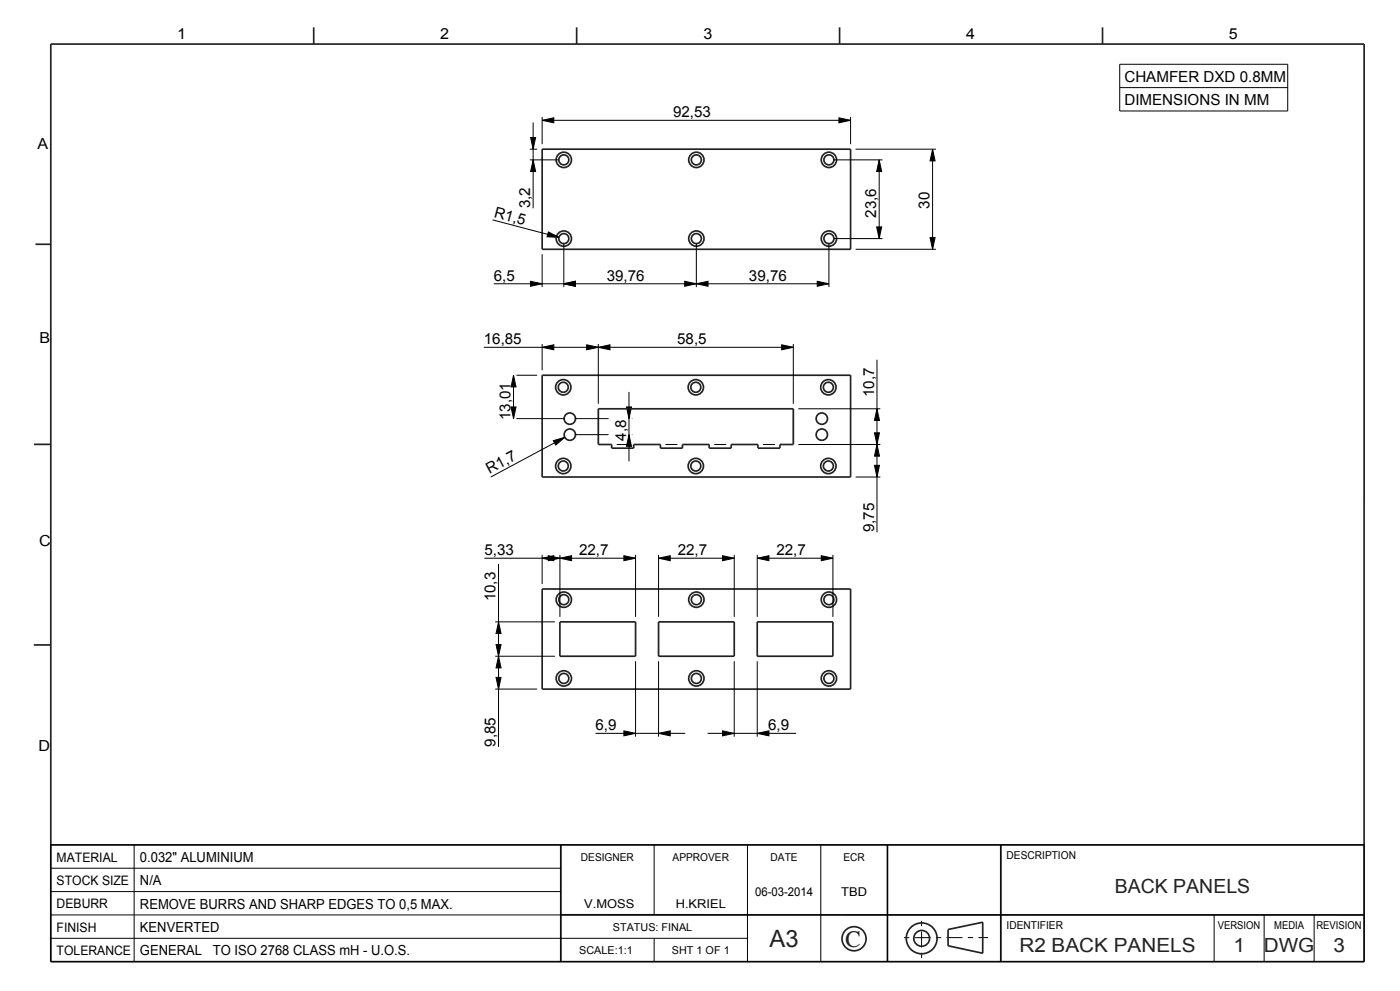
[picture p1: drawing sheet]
<svg xmlns="http://www.w3.org/2000/svg" width="420mm" height="297mm" viewBox="0 0 420 297" stroke-linecap="round" stroke-linejoin="round" font-family="sans-serif">
<g fill="#000">
<path d="M162.6 36.1l3.5-.8v1.5zM251.7 35.3l3.5 .8-3.5 .7zM159.2 41.2h1.5l-.8 3.5zM159.9 47.9l.8 3.5h-1.5zM263.8 47.9l.7 3.5h-1.5zM279.8 44.7l.7 3.5h-1.5zM164.5 69.5l3.2 1.6-3.6-.1zM263 68h1.5l-.7 3.5zM279 71.2h1.5l-.7 3.5zM159.1 84.3l3.5 .7-3.5 .8zM169.1 85l3.5-.7v1.5zM205.4 84.3l3.5 .7-3.5 .8z"/>
<path d="M208.9 85l3.5-.7v1.5zM245.2 84.3l3.5 .7-3.5 .8zM154.1 112.5l.7 3.5h-1.5zM162.6 104.1l3.5-.8v1.5zM179.5 104.1l3.5-.8v1.5zM176 103.3l3.5 .8-3.5 .7zM234.5 103.3l3.5 .8-3.5 .7zM153.3 122h1.5l-.7 3.5zM166 132.1l3.4-1-2.7 2.3zM187.9 122h1.5l-.7 3.5zM188.7 130.3l.7 3.5h-1.5zM262.3 129.7h1.5l-.7 3.5z"/>
<path d="M263.1 122.5l.7 3.5h-1.5zM263.1 133.2l.7 3.5h-1.5zM262.3 139.5h1.5l-.7 3.5zM162.6 167.3l3.5-.8v1.5zM164.5 166.5l3.5 .8-3.5 .7zM168 167.3l3.5-.8v1.5zM187.2 166.5l3.5 .8-3.5 .7zM197.6 167.3l3.5-.8v1.5zM216.8 166.5l3.5 .8-3.5 .7zM227.2 167.3l3.5-.8v1.5zM246.4 166.5l3.5 .8-3.5 .7zM149.6 196.7l.7 3.5h-1.5z"/>
<path d="M148.8 193.2h1.5l-.7 3.5zM149.6 186.4l.7 3.5h-1.5zM148.8 203h1.5l-.7 3.5zM187.2 219l3.5 .8-3.5 .7zM197.6 219.8l3.5-.8v1.5zM216.8 219l3.5 .8-3.5 .7zM227.2 219.8l3.5-.8v1.5z"/>
</g>
<g fill="none" stroke="#000" stroke-width=".3">
<path d="M335.9 19.3h50.4v14h-50.4zM159.9 36.7v25.7M162.6 36.1l3.5-.8v1.5zM162.6 35.1v8.1M162.6 36.1h92.6M251.7 35.3l3.5 .8-3.5 .7zM255.2 35.1v8.1M335.9 26.3h50.4M158.9 47.9h8.7M158.9 44.7h2.2M159.2 41.2h1.5l-.8 3.5zM159.9 47.9l.8 3.5h-1.5z"/>
<path d="M250.2 47.9h14.6M256.7 44.7h24.1M263.8 47.9l.7 3.5h-1.5zM263.8 47.9v23.6M279.8 44.7l.7 3.5h-1.5zM279.8 44.7v30M147.8 65.9l19.9 5.2M162.6 76.2v9.8M164.5 69.5l3.2 1.6-3.6-.1zM169.1 73v13M208.9 73v13M248.7 73v13"/>
<path d="M250.2 71.5h14.6M256.7 74.7h24.1M263 68h1.5l-.7 3.5zM279 71.2h1.5l-.7 3.5zM148.1 85h100.6M159.1 84.3l3.5 .7-3.5 .8zM169.1 85l3.5-.7v1.5zM205.4 84.3l3.5 .7-3.5 .8zM208.9 85l3.5-.7v1.5zM245.2 84.3l3.5 .7-3.5 .8zM145.1 104.1h92.9M154.1 112.5l.7 3.5h-1.5z"/>
<path d="M154.1 112.5v13M154.9 112.5h6.2M162.6 104.1l3.5-.8v1.5zM162.6 103.1v7.9M176 103.3l3.5 .8-3.5 .7zM179.5 104.1l3.5-.8v1.5zM179.5 103.1v17.9M188.7 117.5v20.8M234.5 103.3l3.5 .8-3.5 .7zM238 103.1v17.9M263.1 107.8v51.7M153.3 122h1.5l-.7 3.5z"/>
<path d="M154.9 125.5h14.5M166 132.1l3.4-1-2.7 2.3zM169.4 131.1l-22.2 11.9M172.4 130.3h10.2M172.4 125.5h10.2M185 133.2h3.6M187.9 122h1.5l-.7 3.5zM188.7 130.3l.7 3.5h-1.5zM189.6 130.3h.1M189.6 125.5h.1M199.6 133.2h3.6M214.3 133.2h3.6"/>
<path d="M228.9 133.2h3.6M239.5 133.2h24.6M239.5 122.5h24.6M262.3 129.7h1.5l-.7 3.5zM262.3 139.5h1.5l-.7 3.5zM263.1 122.5l.7 3.5h-1.5zM263.1 133.2l.7 3.5h-1.5zM256.7 143h7.4M145.3 167.3h45.4M149.6 169v54.8M162.6 167.3l3.5-.8v1.5zM162.6 166.3v8.7"/>
<path d="M164.5 166.5l3.5 .8-3.5 .7zM168 167.3l3.5-.8v1.5zM168 166.3v18.6M187.2 166.5l3.5 .8-3.5 .7zM190.7 166.3v18.6M197.6 167.3l3.5-.8v1.5zM197.6 166.3v18.6M197.6 167.3h22.7M216.8 166.5l3.5 .8-3.5 .7zM220.3 166.3v18.6M227.2 167.3l3.5-.8v1.5zM227.2 166.3v18.6"/>
<path d="M227.2 167.3h22.7M246.4 166.5l3.5 .8-3.5 .7zM249.9 166.3v18.6M148.6 196.7h17.9M148.6 186.4h17.9M148.8 193.2h1.5l-.7 3.5zM149.6 196.7l.7 3.5h-1.5zM149.6 186.4l.7 3.5h-1.5zM190.7 198.2v22.6M197.6 198.2v22.6M220.3 198.2v22.6M227.2 198.2v22.6"/>
<path d="M148.6 206.5h12.5M148.8 203h1.5l-.7 3.5zM178.6 219.8h27M187.2 219l3.5 .8-3.5 .7zM197.6 219.8l3.5-.8v1.5zM212.3 219.8h26.5M216.8 219l3.5 .8-3.5 .7zM227.2 219.8l3.5-.8v1.5zM15.2 253.2h394v35h-394zM40.2 253.2v35M168.2 253.2v35M196.2 253.2v21"/>
<path d="M224.2 253.2v35M246.2 253.2v35M266.2 253.2v35M300.2 253.2v35M15.2 274.2h394M15.2 267.2h153M15.2 260.2h153M364.2 274.2v14M379.2 274.2v14M394.2 274.2v14M15.2 281.2h209M196.2 281.2v7"/>
</g>
<g fill="none" stroke="#222226" stroke-width=".51">
<path d="M15.2 13.2h394v275h-394zM94.1 8.2v5M173 8.2v5M251.9 8.2v5M330.8 8.2v5M162.6 44.7h92.6v30h-92.6zM10.7 73.2h4.5M162.6 112.5h92.6v30.5h-92.6zM10.2 133.2h5M179.5 122.5h58.5v10.7h-4v1.1h-6.6v-1.1h-8v1.1h-6.6v-1.1h-8.1v1.1h-6.6v-1.1h-8v1.1h-6.6v-1.1h-4zM162.6 176.5h92.6v30h-92.6zM10.1 193.3h5"/>
<path d="M168 186.4h22.7v10.3h-22.7zM197.6 186.4h22.7v10.3h-22.7zM227.2 186.4h22.7v10.3h-22.7zM15.2 253.2h394M168.2 253.2v35M266.2 253.2v35M300.2 253.2v35M168.2 274.2h241M284.4 278.6l10.4-2.2v9.3l-10.4-2.3M284.4 278.6v4.9"/>
<circle cx="169.1" cy="47.9" r="2.3"/>
<circle cx="169.1" cy="47.9" r="1.5"/>
<circle cx="208.9" cy="47.9" r="2.3"/>
<circle cx="208.9" cy="47.9" r="1.5"/>
<circle cx="248.7" cy="47.9" r="2.3"/>
<circle cx="248.7" cy="47.9" r="1.5"/>
<circle cx="169.1" cy="71.5" r="2.3"/>
<circle cx="169.1" cy="71.5" r="1.5"/>
<circle cx="208.9" cy="71.5" r="2.3"/>
<circle cx="208.9" cy="71.5" r="1.5"/>
<circle cx="248.7" cy="71.5" r="2.3"/>
<circle cx="248.7" cy="71.5" r="1.5"/>
<circle cx="169" cy="116.1" r="2.3"/>
<circle cx="169" cy="116.1" r="1.5"/>
<circle cx="208.7" cy="116.1" r="2.3"/>
<circle cx="208.7" cy="116.1" r="1.5"/>
<circle cx="248.5" cy="116.1" r="2.3"/>
<circle cx="248.5" cy="116.1" r="1.5"/>
<circle cx="169" cy="139.7" r="2.3"/>
<circle cx="169" cy="139.7" r="1.5"/>
<circle cx="170.9" cy="130.3" r="1.7"/>
<circle cx="170.9" cy="125.5" r="1.7"/>
<circle cx="208.7" cy="139.7" r="2.3"/>
<circle cx="208.7" cy="139.7" r="1.5"/>
<circle cx="246.5" cy="130.3" r="1.7"/>
<circle cx="246.5" cy="125.5" r="1.7"/>
<circle cx="248.5" cy="139.7" r="2.3"/>
<circle cx="248.5" cy="139.7" r="1.5"/>
<circle cx="169.1" cy="179.7" r="2.3"/>
<circle cx="169.1" cy="179.7" r="1.5"/>
<circle cx="208.9" cy="179.7" r="2.3"/>
<circle cx="208.9" cy="179.7" r="1.5"/>
<circle cx="248.7" cy="179.7" r="2.3"/>
<circle cx="248.7" cy="179.7" r="1.5"/>
<circle cx="169.1" cy="203.3" r="2.3"/>
<circle cx="169.1" cy="203.3" r="1.5"/>
<circle cx="208.9" cy="203.3" r="2.3"/>
<circle cx="208.9" cy="203.3" r="1.5"/>
<circle cx="248.7" cy="203.3" r="2.3"/>
<circle cx="248.7" cy="203.3" r="1.5"/>
<circle cx="256.2" cy="281.3" r="3.6"/>
<circle cx="276.5" cy="281.2" r="4.6"/>
<circle cx="276.5" cy="281.2" r="2.37"/>
</g>
<path d="M276.5 276v11.5M271.2 281h25.2" fill="none" stroke="#000" stroke-width=".3" stroke-dasharray="1.6 1.6 4.8 1.6" stroke-linecap="butt"/>
<text font-size="7.2" fill="#222226" x="230.9" y="284">A3</text>
<text font-size="7" fill="#222226" x="253.5" y="283.8">C</text>
<g font-size="5.8" fill="#222226">
<text x="334.4" y="267.7">BACK PANELS</text>
<text x="305.8" y="285.2">R2 BACK PANELS</text>
<text x="370" y="285.2">1</text>
<text x="379.1" y="285.2">DWG</text>
<text x="400" y="285.2">3</text>
</g>
<g font-size="4.6">
<text x="53.1" y="11.6">1</text>
<text x="132" y="11.8">2</text>
<text x="211" y="11.8">3</text>
<text x="289.8" y="11.8">4</text>
<text x="368.7" y="11.8">5</text>
<text x="337.3" y="24.5">CHAMFER DXD 0.8MM</text>
<text x="201.9" y="35.2">92,53</text>
<text x="337.3" y="31.5">DIMENSIONS IN MM</text>
<text x="11.3" y="44.7">A</text>
<text x="159.1" y="62.4" transform="rotate(-90 159.1 62.4)">3,2</text>
<text x="262.9" y="65.3" transform="rotate(-90 262.9 65.3)">23,6</text>
<text x="278.9" y="62.5" transform="rotate(-90 278.9 62.5)">30</text>
<text x="148.1" y="84.2">6,5</text>
<text x="182" y="84.2">39,76</text>
<text x="224.7" y="84.2">39,76</text>
<text x="11.8" y="102.7">B</text>
<text x="145.1" y="103.2">16,85</text>
<text x="203.1" y="103.2">58,5</text>
<text x="262.2" y="119" transform="rotate(-90 262.2 119)">10,7</text>
<text x="153.2" y="126" transform="rotate(-90 153.2 126)">13,01</text>
<text x="187.8" y="132.1" transform="rotate(-90 187.8 132.1)">4,8</text>
<text x="146.8" y="142.2" transform="rotate(-28 146.8 142.2)">R1,7</text>
<text x="262.2" y="159.5" transform="rotate(-90 262.2 159.5)">9,75</text>
<text x="11.7" y="163.7">C</text>
<text x="145.3" y="166.4">5,33</text>
<text x="173.7" y="166.4">22,7</text>
<text x="203.3" y="166.4">22,7</text>
<text x="232.9" y="166.4">22,7</text>
<text x="148.7" y="180.2" transform="rotate(-90 148.7 180.2)">10,3</text>
<text x="178.6" y="218.9">6,9</text>
<text x="230.4" y="218.9">6,9</text>
<text x="11.6" y="224.9">D</text>
<text x="148.7" y="223.8" transform="rotate(-90 148.7 223.8)">9,85</text>
</g>
<text font-size="4.5" x="148" y="65.1" transform="rotate(15 148 65.1)">R1,5</text>
<g font-size="4.2">
<text x="42" y="258.3">0.032&quot; ALUMINIUM</text>
<text x="42" y="265.3">N/A</text>
<text x="42" y="272.3">REMOVE BURRS AND SHARP EDGES TO 0,5 MAX.</text>
<text x="42" y="279.3">KENVERTED</text>
<text x="42" y="286.3">GENERAL</text>
<text x="63.9" y="286.3">TO ISO 2768 CLASS mH - U.O.S.</text>
</g>
<g font-size="3.9">
<text x="17" y="258.2">MATERIAL</text>
<text x="17" y="265.2">STOCK SIZE</text>
<text x="17" y="272.2">DEBURR</text>
<text x="17" y="279.2">FINISH</text>
<text x="17" y="286.2">TOLERANCE</text>
</g>
<g font-size="3.6">
<text x="226.5" y="268.6">06-03-2014</text>
<text x="252.4" y="268.6">TBD</text>
<text x="175.3" y="272.1">V.MOSS</text>
<text x="202.7" y="272.1">H.KRIEL</text>
</g>
<g font-size="3.3">
<text x="174.3" y="258">DESIGNER</text>
<text x="201.8" y="258">APPROVER</text>
<text x="231.2" y="258">DATE</text>
<text x="253" y="258">ECR</text>
<text x="302" y="257.5">DESCRIPTION</text>
<text x="183.9" y="279">STATUS: FINAL</text>
<text x="302" y="278.5">IDENTIFIER</text>
<text x="365.3" y="278.5">VERSION</text>
<text x="382.2" y="278.5">MEDIA</text>
<text x="394.9" y="278.5">REVISION</text>
<text x="173.7" y="286">SCALE:1:1</text>
<text x="201.6" y="286">SHT 1 OF 1</text>
</g>
</svg>
